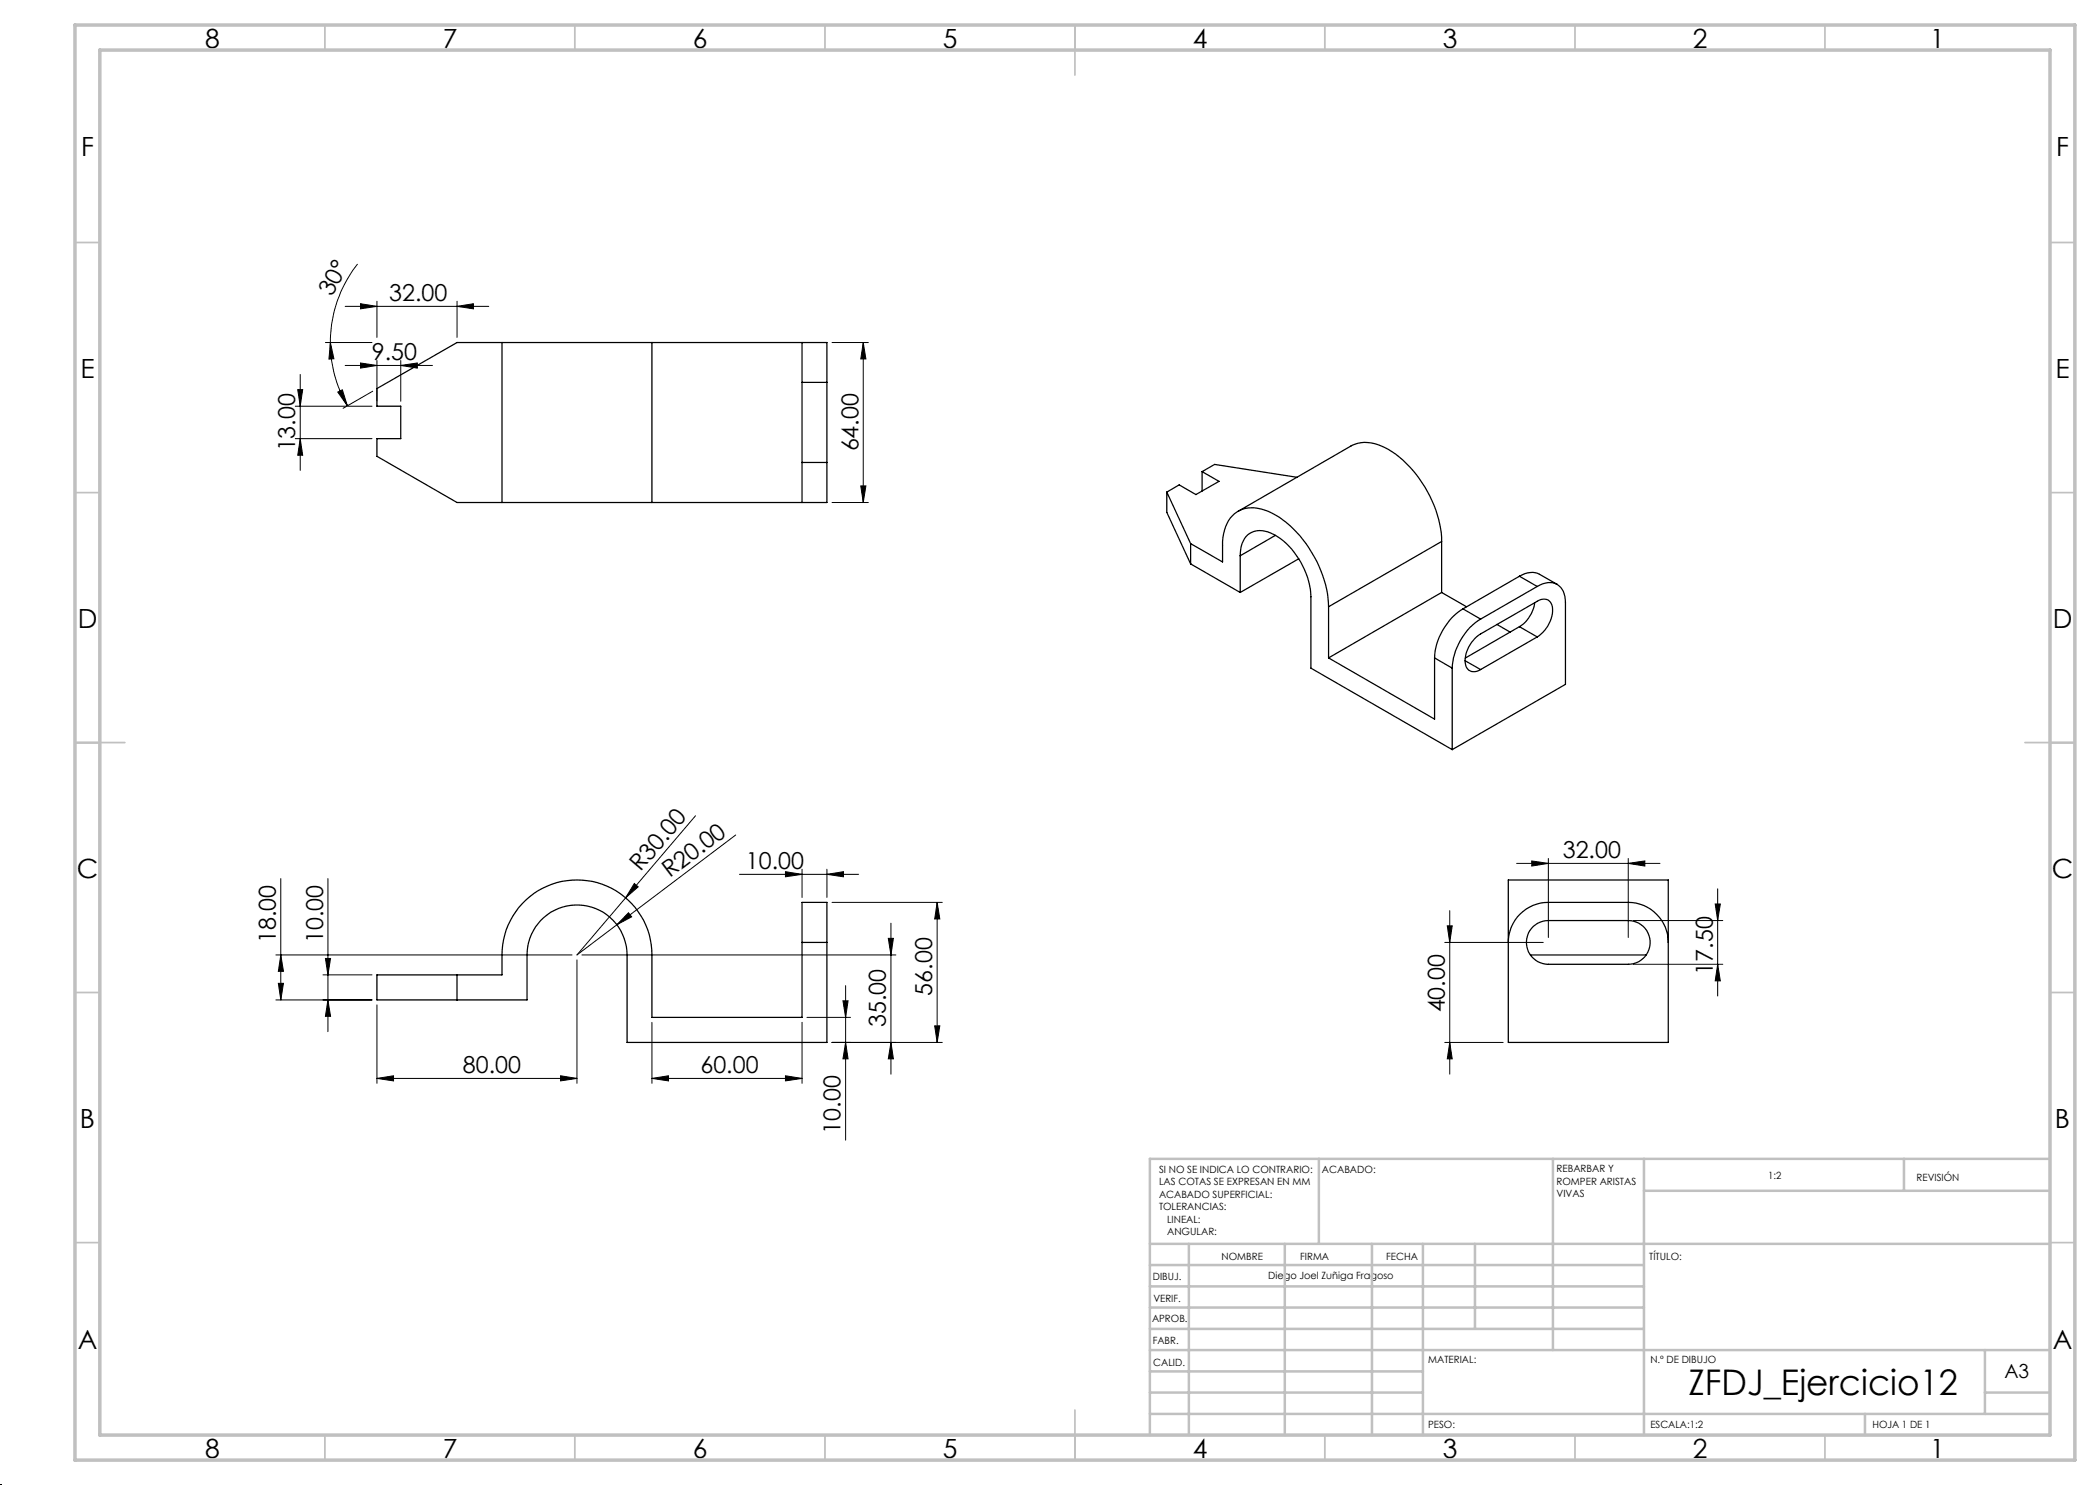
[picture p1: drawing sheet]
<svg xmlns="http://www.w3.org/2000/svg" width="420mm" height="297mm" viewBox="0 0 420 297" stroke-linecap="round" stroke-linejoin="round" font-family="sans-serif">
<g fill="none" stroke="#000" stroke-width=".25">
<path d="M100.4 68.5h30M100.4 68.5v32M100.4 68.5h-9l-16 9.2v3.5h4.8v6.5h-4.8v3.6l16 9.2h9M130.4 68.5h35v8M130.4 68.5v32M160.4 68.5v8M160.4 76.5v16M160.4 76.5h5M165.4 76.5v16M160.4 92.5v8M160.4 92.5h5M165.4 92.5v8h-35"/>
<path d="M233.4 98.4l4.7 10.3M233.4 98.4v4.1l4.7 10.3M240.4 94.3l3.4 2-4.6 2.6-3.4-1.9-2.4 1.4M240.4 94.3l2.5-1.4 16.5 2.6M240.4 94.3v3.9M100.4 100.5h30M238.1 108.7l6.4 3.7a20.9 20.9 0 0 1 .2-5.7 5.8 5.8 0 0 1 5.5-5.1 12.5 12.5 0 0 1 8.5 4.2 23.6 23.6 0 0 1 7 15.6M238.1 112.8l9.9 5.7M238.1 108.7v4.1M247.6 102.3l22.6-13.1a7.6 7.6 0 0 1 7.5 .7 23.4 23.4 0 0 1 10.6 18.4M248 111.2a4.8 4.8 0 0 1 2.4-4.8 5.8 5.8 0 0 1 5.6 1.3 15.9 15.9 0 0 1 6.2 11.6v14.3l28.2 16.3M248 111.2v7.3"/>
<path d="M255.1 107.1l-7.1 4.1M259.8 111.8l-11.8 6.7M288.3 118.5l-22.6 13.1M288.3 118.5l5 2.9M288.3 108.3l-22.6 13.1M288.3 108.3v10.2M303.9 115.2a4.1 4.1 0 0 1 4-.3l3.5 2M303.9 115.2l3.5 2.1M303.9 115.2l-11.3 6.6M307.4 117.3a3.5 3.5 0 0 1 5 .6l.6 1.4 .1 1.2v16.4l-22.7 13M307.4 117.3l-11.3 6.5M265.7 121.4v10.2"/>
<path d="M265.7 131.6l21.2 12.2v-12.2M286.9 131.6l3.5 2M290.4 133.6v16.3M292.6 121.8a12.5 12.5 0 0 0-5.7 9.8M292.6 121.8l3.5 2M293 132.1l3.1 1.8M296.1 123.8a12.5 12.5 0 0 0-5.7 9.8M299.4 124.9l2.6 1.5M303.9 125.3l3.5 2.1M303.9 125.3l-10.8 6.3M307 120.5a7 7 0 0 1-3.1 4.8M307.4 127.4a6.5 6.5 0 0 0 3-6.4 1.8 1.8 0 0 0-3-.7l-11.3 6.5a6.3 6.3 0 0 0-2.9 6.3 1.81 1.81 0 0 0 2.9 .8"/>
<path d="M307.4 127.4l-11.3 6.5M91.4 195v5M160.4 188.5v-8h5v8M160.4 188.5v15h-30v-12.5a15 15 0 0 0-15-15 15 15 0 0 0-15 15v4h-25v5h30v-9a10 10 0 0 1 10-10 10 10 0 0 1 10 10v17.5h40v-20M160.4 188.5h5M301.7 188.5a8 8 0 0 1 8-8h15.9a8.1 8.1 0 0 1 8.1 8M301.7 188.5v-12.5h32v12.5M301.7 188.5v20h32v-20M306.1 191h23.1M306.7 185.3l1.3-.9 1.7-.3h15.9a4.4 4.4 0 0 1 4.4 4.4 4.4 4.4 0 0 1-4.4 4.4h-15.9a4.4 4.4 0 0 1-4.1-2.8 4.4 4.4 0 0 1 1.1-4.8z"/>
</g>
<g fill="none" stroke="#000" stroke-width=".2">
<path d="M71.5 52.8a25.2 25.2 0 0 0-5.4 15.7M59.5 77.9h1l-.5 3.3zM60 74.9v19.2M65.1 68.5h9.3M66.1 68.5l.7 3.3h-1zM66.1 68.5a24.9 24.9 0 0 0 3.4 12.6M67.6 78.4l.9-.4 1 3.1zM69 73.1h17.5M69 61.3h28.8M72.1 72.6l3.3 .5-3.3 .5zM72.1 60.7l3.3 .6-3.3 .5zM74.5 78.2l-5.9 3.5"/>
<path d="M75.4 60.3v7.2M75.4 72.1v8.2M80.2 73.1l3.3-.5v1zM80.2 72.1v8.2M91.4 61.3l3.3-.6v1.1zM91.4 60.3v7.2M166.4 68.5h7.3M172.6 68.5l.6 3.3h-1zM172.6 68.5v32M59.1 81.2h15.3M59.1 87.7h15.3M60 87.7l.5 3.3h-1z"/>
<path d="M172.2 97.2h1l-.6 3.3zM166.4 100.5h7.3M56.2 175.7v24.3M65.6 175.7v30.6M125.1 179.6l-9.7 11.4 8-6M126.9 176.7l.7 .7-2.5 2.2zM139.1 163.2l-14 16.4M147.1 167l-23.7 18M147.9 174.9h23.8M157.1 174.3l3.3 .6-3.3 .5zM160.4 173.8v5.7M165.4 174.9l3.3-.6v1.1z"/>
<path d="M165.4 173.8v5.7M303.3 172.7h28.7M306.4 172.2l3.3 .5-3.3 .5zM309.7 171.7v15.8M325.6 172.7l3.4-.5v1zM325.6 171.7v15.8M343.5 177.8v21.4M55.2 200h19.2M55.2 191h59.2M55.7 196.7h1l-.5 3.3zM56.2 191l.5 3.3h-1zM64.6 195h9.8"/>
<path d="M65.1 191.7h1l-.5 3.3zM65.6 200l.5 3.3h-1zM115.4 192v24.7M116.4 191h62.8M125.7 182.6l.6 .8-2.9 1.6zM166.4 180.5h22.1M169.1 197.1v30.9M177.7 187.7h1l-.5 3.3zM178.2 184.6v30.2M187.4 180.5l.6 3.3h-1.1zM187.4 180.5v28M289 188.5h19.6"/>
<path d="M289.5 185.2h.9l-.5 3.3zM289.9 182.1v32.7M326.6 184.1h18M326.6 192.9h18M343 180.8h1.1l-.6 3.3zM343.5 192.9l.6 3.3h-1.1zM75.4 215.7l3.3-.5v1zM75.4 201v15.7M75.4 215.7h40M112.1 215.2l3.3 .5-3.3 .5zM130.4 215.7l3.3-.5v1zM130.4 215.7h30"/>
<path d="M130.4 204.5v12.2M157.1 215.2l3.3 .5-3.3 .5zM160.4 204.5v12.2M161.4 203.5h8.7M166.4 208.5h22.1M168.6 200.2h1l-.5 3.3zM169.1 208.5l.5 3.3h-1zM178.2 208.5l.5 3.3h-1zM186.9 205.2h1.1l-.6 3.3zM289 208.5h11.6M289.9 208.5l.5 3.3h-.9z"/>
</g>
<path d="M0 297h.1" fill="none" stroke="#000" stroke-width=".2" stroke-dasharray="1.3 .6"/>
<g fill="none" stroke="#c0c0c0" stroke-width=".35">
<path d="M65 5v5M115 5v5M165 5v5M215 5v10M265 5v5M315 5v5M365 5v5M15 48.5h5M410 48.5h5M15 98.5h5M410 98.5h5M15 148.5h10"/>
<path d="M405 148.5h10M15 198.5h5M410 198.5h5M15 248.5h5M410 248.5h5M65 287v5M115 287v5M165 287v5M215 282v10M265 287v5M315 287v5M365 287v5"/>
</g>
<g fill="none" stroke="#c0c0c0" stroke-width=".5">
<path d="M263.8 231.8v17M310.6 231.8v38.2M328.8 231.8v55.2M328.8 238.2h81.2M380.8 231.8v6.4M410 231.8h-180v55.2M230 248.8h180M230 257.3h98.8M230 253h98.8M237.8 248.8v38.2M257 248.8v38.2M274.4 248.8v38.2"/>
<path d="M284.6 248.8v38.2M295 248.8v17M230 265.8h98.8M230 261.5h98.8M230 278.5h54.6M230 274.3h54.6M230 270h180M397 278.5h13M397 270v12.8M230 282.8h180M373 282.8v4.2"/>
</g>
<path d="M15 5h400v287h-400zM20 10h390v277h-390z" fill="none" stroke="#c0c0c0" stroke-width=".7"/>
<g fill="#000">
<path d="M126.9 176.7l.7 .7-2.5 2.2zM125.7 182.6l.6 .8-2.9 1.6z"/>
<path d="M66.1 68.5l.7 3.3h-1zM67.6 78.4l.9-.4 1 3.1z"/>
<path d="M72.1 72.6l3.3 .5-3.3 .5zM80.2 73.1l3.3-.5v1zM72.1 60.7l3.3 .6-3.3 .5zM91.4 61.3l3.3-.6v1.1zM306.4 172.2l3.3 .5-3.3 .5zM325.6 172.7l3.4-.5v1z"/>
<path d="M157.1 174.3l3.3 .6-3.3 .5zM165.4 174.9l3.3-.6v1.1z"/>
<path d="M65.1 191.7h1l-.5 3.3zM65.6 200l.5 3.3h-1zM168.6 200.2h1l-.5 3.3zM169.1 208.5l.5 3.3h-1zM177.7 187.7h1l-.5 3.3zM178.2 208.5l.5 3.3h-1zM56.2 191l.5 3.3h-1zM55.7 196.7h1l-.5 3.3zM59.5 77.9h1l-.5 3.3zM60 87.7l.5 3.3h-1zM172.6 68.5l.6 3.3h-1zM172.2 97.2h1l-.6 3.3zM343 180.8h1.1l-.6 3.3zM343.5 192.9l.6 3.3h-1.1zM289.5 185.2h.9l-.5 3.3zM289.9 208.5l.5 3.3h-.9z"/>
<path d="M112.1 215.2l3.3 .5-3.3 .5zM75.4 215.7l3.3-.5v1z"/>
<path d="M157.1 215.2l3.3 .5-3.3 .5zM130.4 215.7l3.3-.5v1z"/>
<path d="M186.9 205.2h1.1l-.6 3.3zM187.4 180.5l.6 3.3h-1.1z"/>
</g>
<text font-size="7.1" x="337.7" y="279">ZFDJ_Ejercicio12</text>
<g font-size="5.3">
<text x="41" y="9.5">8</text>
<text x="88.5" y="9.5">7</text>
<text x="138.5" y="9.5">6</text>
<text x="188.5" y="9.5">5</text>
<text x="238.5" y="9.5">4</text>
<text x="288.5" y="9.5">3</text>
<text x="338.5" y="9.5">2</text>
<text x="386" y="9.5">1</text>
<text x="16.2" y="31.3">F</text>
<text x="411.2" y="31.3">F</text>
<text x="16.1" y="75.5">E</text>
<text x="411.1" y="75.5">E</text>
<text x="15.5" y="125.5">D</text>
<text x="410.5" y="125.5">D</text>
<text x="15.4" y="175.5">C</text>
<text x="410.4" y="175.5">C</text>
<text x="16" y="225.5">B</text>
<text x="411" y="225.5">B</text>
<text x="15.5" y="269.8">A</text>
<text x="410.5" y="269.8">A</text>
<text x="41" y="291.5">8</text>
<text x="88.5" y="291.5">7</text>
<text x="138.5" y="291.5">6</text>
<text x="188.5" y="291.5">5</text>
<text x="238.5" y="291.5">4</text>
<text x="288.5" y="291.5">3</text>
<text x="338.5" y="291.5">2</text>
<text x="386" y="291.5">1</text>
</g>
<g font-size="4.7">
<text x="66.4" y="59.4" transform="rotate(-62 66.4 59.4)">30°</text>
<text x="77.8" y="60.2">32.00</text>
<text x="74.4" y="72.1">9.50</text>
<text x="59.1" y="90.3" transform="rotate(-90 59.1 90.3)">13.00</text>
<text x="171.7" y="90.3" transform="rotate(-90 171.7 90.3)">64.00</text>
<text x="149.2" y="173.8">10.00</text>
<text x="312.6" y="171.7">32.00</text>
<text x="128.1" y="174.5" transform="rotate(-50 128.1 174.5)">R30.00</text>
<text x="134" y="175.7" transform="rotate(-37 134 175.7)">R20.00</text>
<text x="55.2" y="188.6" transform="rotate(-90 55.2 188.6)">18.00</text>
<text x="64.6" y="188.6" transform="rotate(-90 64.6 188.6)">10.00</text>
<text x="342.6" y="194.9" transform="rotate(-90 342.6 194.9)">17.50</text>
<text x="186.4" y="199.1" transform="rotate(-90 186.4 199.1)">56.00</text>
<text x="289" y="202.5" transform="rotate(-90 289 202.5)">40.00</text>
<text x="177.2" y="205.4" transform="rotate(-90 177.2 205.4)">35.00</text>
<text x="92.6" y="214.6">80.00</text>
<text x="140.1" y="214.6">60.00</text>
<text x="168.1" y="226.7" transform="rotate(-90 168.1 226.7)">10.00</text>
</g>
<text font-size="3.9" x="400.9" y="275.5">A3</text>
<g font-size="2">
<text x="231.8" y="234.6">SI NO SE INDICA LO CONTRARIO:</text>
<text x="231.8" y="237.1">LAS COTAS SE EXPRESAN EN MM</text>
<text x="231.8" y="239.6">ACABADO SUPERFICIAL:</text>
<text x="264.4" y="234.6">ACABADO:</text>
<text x="311.3" y="234.5">REBARBAR Y</text>
<text x="311.3" y="237">ROMPER ARISTAS</text>
<text x="311.3" y="239.5">VIVAS</text>
<text x="353.7" y="235.8">1:2</text>
<text x="383.3" y="236.2">REVISIÓN</text>
<text x="231.8" y="242.1">TOLERANCIAS:</text>
<text x="233.4" y="244.6">LINEAL:</text>
<text x="233.4" y="247.1">ANGULAR:</text>
<text x="244.3" y="252">NOMBRE</text>
<text x="260" y="251.9">FIRMA</text>
<text x="277.2" y="251.9">FECHA</text>
<text x="329.9" y="251.9">TÍTULO:</text>
<text x="230.6" y="256.1">DIBUJ.</text>
<text x="253.7" y="255.9">Diego Joel Zuñiga Fragoso</text>
<text x="230.7" y="260.3">VERIF.</text>
<text x="230.4" y="264.4">APROB.</text>
<text x="230.5" y="268.8">FABR.</text>
<text x="230.7" y="273.1">CALID.</text>
<text x="285.6" y="272.5">MATERIAL:</text>
<text x="330.1" y="272.5">N.º DE DIBUJO</text>
<text x="285.6" y="285.5">PESO:</text>
<text x="330.1" y="285.6">ESCALA:1:2</text>
<text x="374.5" y="285.6">HOJA 1 DE 1</text>
</g>
</svg>
